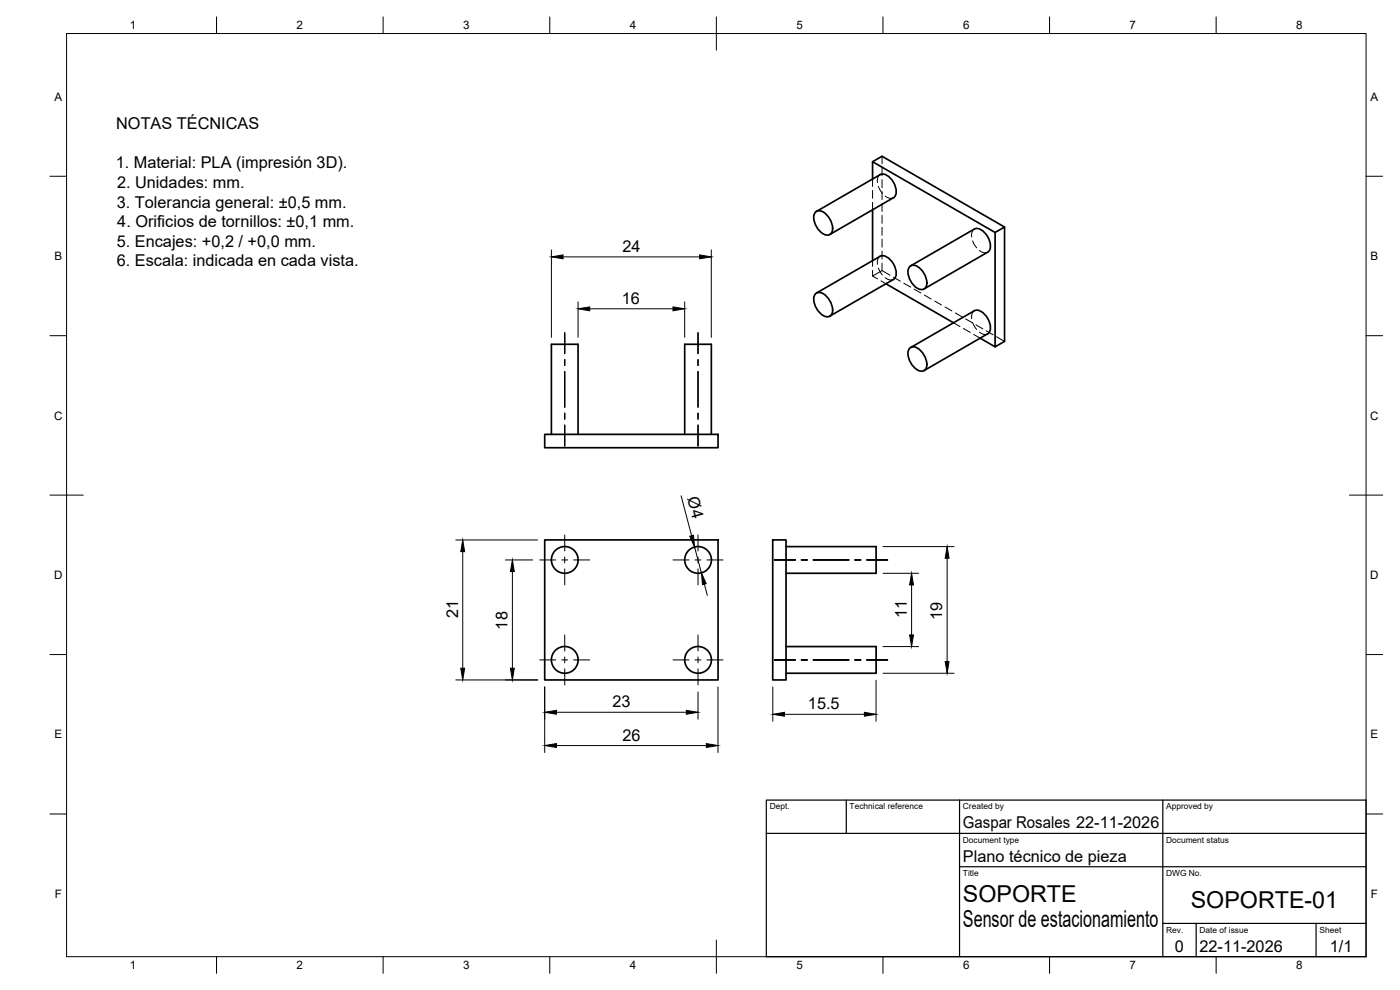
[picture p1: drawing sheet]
<svg xmlns="http://www.w3.org/2000/svg" width="420mm" height="297mm" viewBox="0 0 420 297" stroke-linecap="round" stroke-linejoin="round" font-family="sans-serif">
<!-- layer: Visible -->
<g fill="none" stroke="#000" stroke-width=".51">
<path d="M261.9 53.7v-5.2l2.8-1.6 36.8 21.2-2.9 1.7M261.9 48.5l36.7 21.3v34.3l-4.4-2.6M264.1 52.4l-19.1 11M264.1 52.4a3.5 3.5 0 0 1 4 2.3 3.5 3.5 0 0 1 0 4.6l-19.1 11.1M244.8 63.6a2.55 2.55 0 0 1 3.4 .9 5.3 5.3 0 0 1 1.4 5.3 1.95 1.95 0 0 1-3.1 0 5.6 5.6 0 0 1-2-5.8zM261.9 62.9v15.3M273.1 79.9a2.55 2.55 0 0 1 3.3 .9 5.3 5.3 0 0 1 1.5 5.3 1.95 1.95 0 0 1-3.1 0 5.6 5.6 0 0 1-2-5.8zM296.4 75.7l-19.1 11M296.4 75.7a3.5 3.5 0 0 0 0-4.7 3.5 3.5 0 0 0-4-2.3l-19.1 11.1M301.5 68.1v34.3l-2.9 1.7M244.8 88.1a2.55 2.55 0 0 1 3.4 .9 5.3 5.3 0 0 1 1.4 5.3 1.95 1.95 0 0 1-3.1 0 5.6 5.6 0 0 1-2-5.8zM265.9 85.1l20.3 11.7"/>
<path d="M268.1 83.8l-19.1 11.1M268.1 83.8a3.5 3.5 0 0 0 0-4.6 3.5 3.5 0 0 0-4-2.3l-19.1 11M273.1 104.4a2.55 2.55 0 0 1 3.3 .9 5.3 5.3 0 0 1 1.5 5.3 1.95 1.95 0 0 1-3.1 0 5.6 5.6 0 0 1-2-5.8zM296.4 100.2l-19.1 11M296.4 100.2a3.5 3.5 0 0 0 0-4.7 3.5 3.5 0 0 0-4-2.3l-19.1 11.1M163.5 130.3h52v4h-52zM165.5 130.3v-27h8v27M205.5 130.3v-27h8v27M163.5 162h52v42h-52zM231.9 162h4v42h-4zM235.9 164h27v8h-27M235.9 194h27v8h-27"/>
<circle cx="169.5" cy="168" r="4"/>
<circle cx="209.5" cy="168" r="4"/>
<circle cx="169.5" cy="198" r="4"/>
<circle cx="209.5" cy="198" r="4"/>
</g>
<!-- layer: Hidden -->
<g fill="none" stroke="#000" stroke-width=".3">
<path d="M261.9 53.7v2.3M261.9 57.1v2.4M263.6 56l1.2 2M264.1 52.4l-.6 .8-.2 1.6M264.7 46.9v2.3M264.7 50.3v2.4M264.7 53.9v2.4M264.7 57.5v2.4M265.7 58.8l1.4 .7 1-.2M261.9 60.7v2.2M261.9 78.2v1.7M264.1 76.9l-.6 .8-.2 1.6"/>
<path d="M264.7 61.1v2.3M264.7 64.6v2.4M264.7 68.2v2.4M264.7 71.8v2.4M264.7 75.4v2.3M264.7 78.9v2.3M291.9 72.3l1.2 2M292.4 68.7l-.8 1.2v1.2M293.9 75.1l1.5 .7 1-.1M261.9 81.1v1.7l2.8-1.6M261.9 82.8l1.5 .9M263.6 80.4l1.2 2.1"/>
<path d="M264.4 84.3l1.5 .8M264.7 81.2l2.4 1.4M265.7 83.3l1.4 .7 1-.2M268.1 83.2l2.1 1.2M271.2 85l2.1 1.2M274.3 86.7l2.1 1.2M277.4 88.5l2.1 1.2M280.5 90.3l2.1 1.2M283.6 92.1l2.1 1.2M286.2 96.8l1.9 1.2M286.7 93.9l2.1 1.2M289.1 98.6l2.1 1.1"/>
<path d="M289.8 95.7l2 1.2M291.9 96.8l1.2 2M292.4 93.2l-.8 1.2v1.2M292.9 97.5l2.1 1.2M293.9 99.7l1.5 .6 1-.1M296 99.3l2 1.1M292.2 100.4l2 1.1M299.1 101l2.4 1.4"/>
</g>
<!-- layer: BORDER -->
<g fill="none" stroke="#000" stroke-width=".3">
<path d="M20 10.1h390v276.9h-390zM65 5.1v5M115 5.1v5M165 5.1v5M215 5.1v10M265 5.1v5M315 5.1v5M365 5.1v5M15 52.9h5M410 52.9h5M15 100.7h5M410 100.7h5"/>
<path d="M15 148.6h10M405 148.6h10M15 196.4h5M410 196.4h5M15 244.2h5M410 244.2h5M65 287v5M115 287v5M165 287v5M215 282.1v9.9M265 287v5M315 287v5"/>
<path d="M365 287v5"/>
</g>
<!-- layer: TITLEBLOCK -->
<path d="M230 240.1h180v46.9h-180zM230 250h180M254 240.1v9.9M288 240.1v46.9M349 240.1v46.9M288 260.1h122M349 277.1h61M359 277.1v9.9M395 277.1v9.9" fill="none" stroke="#000" stroke-width=".36"/>
<!-- layer: Smart Centers -->
<g fill="none" stroke="#000" stroke-width=".3">
<path d="M169.5 99.8v6.3M209.5 99.8v6.3M169.5 107.9v1.8M169.5 111.5v10.7M209.5 107.9v1.8M209.5 111.5v10.7M169.5 124v1.8M169.5 127.5v6.3M209.5 124v1.8M209.5 127.5v6.3M162 168h4.8M168.6 168h1.8"/>
<path d="M169.5 160.5v4.8M169.5 167.1v1.8M169.5 170.7v4.8M172.1 168h4.9M202 168h4.8M208.6 168h1.8M209.5 160.5v4.8M209.5 167.1v1.8M209.5 170.7v4.8M212.2 168h4.8M232.4 168h6.3M240.5 168h1.8"/>
<path d="M244.1 168h10.7M256.6 168h1.7M260.1 168h6.3M162 198h4.8M168.6 198h1.8M169.5 190.5v4.8M169.5 197.1v1.8M172.1 198h4.9M202 198h4.8M208.6 198h1.8M209.5 190.5v4.8M209.5 197.1v1.8"/>
<path d="M212.2 198h4.8M232.4 198h6.3M240.5 198h1.8M244.1 198h10.7M256.6 198h1.7M260.1 198h6.3M169.5 200.7v4.8M209.5 200.7v4.8"/>
</g>
<!-- layer: FD_Dimensions -->
<g fill="none" stroke="#000" stroke-width=".3">
<path d="M165.5 75v26.2M169 77.1h41M213.5 75v26.2M173.5 90.6v10.6M177 92.7h25M205.5 90.6v10.6M204.4 148.8l3.2 11.9M136.8 162h24.6M138.9 165.5v35M151.7 168h8.2M153.8 171.5v29M208.4 164.1l2.1 7.8"/>
<path d="M211.4 175.3l.9 3.4M265 164h21.3M265 172h10.7M273.6 175.5v15M284.2 167.5v31M265 194h10.7M136.8 204h24.6M163.5 206.1v19.7M167 213.7h39M209.5 207.6v8.2M215.5 206.1v19.7M231.9 206.1v10.3"/>
<path d="M235.4 214.3h24M262.9 204.1v12.3M265 202h21.3M167 223.7h45"/>
</g>
<g fill="#000" stroke="#000" stroke-width=".3">
<path d="M165.5 77.1l3.5-.6v1.1zM210 76.5l3.5 .6-3.5 .5zM173.5 92.7l3.5-.6v1.1zM202 92.1l3.5 .6-3.5 .5zM138.9 162l.5 3.5h-1.1zM153.8 168l.5 3.5h-1.1zM207 160.9l1.1-.3 .3 3.5zM210.5 171.9l1.4 3.2-1.1 .3zM273.6 172l.6 3.5h-1.2zM284.2 164l.6 3.5h-1.1zM273 190.5h1.2l-.6 3.5zM283.7 198.5h1.1l-.6 3.5z"/>
<path d="M138.3 200.5h1.1l-.5 3.5zM153.2 200.5h1.1l-.5 3.5zM163.5 213.7l3.5-.6v1.2zM206 213.1l3.5 .6-3.5 .6zM231.9 214.3l3.5-.6v1.2zM259.4 213.7l3.5 .6-3.5 .6zM163.5 223.7l3.5-.6v1.2zM212 223.1l3.5 .6-3.5 .6z"/>
</g>
<g font-size="7">
<text x="289" y="270.6">SOPORTE</text>
<text x="357.4" y="272.3">SOPORTE-01</text>
<text x="289" y="278.1">Sensor de estacionamiento</text>
</g>
<g font-size="4.9">
<text x="34.9" y="38.8">NOTAS TÉCNICAS</text>
<text x="34.7" y="50.6">1. Material: PLA (impresión 3D).</text>
<text x="35.1" y="56.4">2. Unidades: mm.</text>
<text x="35.1" y="62.3">3. Tolerancia general: ±0,5 mm.</text>
<text x="35.2" y="68.1">4. Orificios de tornillos: ±0,1 mm.</text>
<text x="35.1" y="74">5. Encajes: +0,2 / +0,0 mm.</text>
<text x="186.8" y="75.7">24</text>
<text x="35.1" y="79.9">6. Escala: indicada en cada vista.</text>
<text x="186.6" y="91.2">16</text>
<text x="206.2" y="149.5" transform="rotate(75 206.2 149.5)">Ø4</text>
<text x="137.5" y="185.3" transform="rotate(-90 137.5 185.3)">21</text>
<text x="272.2" y="185.5" transform="rotate(-90 272.2 185.5)">11</text>
<text x="282.8" y="185.9" transform="rotate(-90 282.8 185.9)">19</text>
<text x="152.3" y="188.9" transform="rotate(-90 152.3 188.9)">18</text>
<text x="183.8" y="212.2">23</text>
<text x="242.5" y="212.9">15.5</text>
<text x="186.8" y="222.2">26</text>
<text x="289" y="248.5">Gaspar Rosales 22-11-2026</text>
<text x="289" y="258.6">Plano técnico de pieza</text>
<text x="352.6" y="285.7">0</text>
<text x="360" y="285.5">22-11-2026</text>
<text x="399.1" y="285.7">1/1</text>
</g>
<g font-size="3.5">
<text x="39" y="8.8">1</text>
<text x="89" y="8.8">2</text>
<text x="139" y="8.8">3</text>
<text x="189" y="8.8">4</text>
<text x="239" y="8.8">5</text>
<text x="289" y="8.8">6</text>
<text x="339" y="8.8">7</text>
<text x="389" y="8.8">8</text>
<text x="16.3" y="30.2">A</text>
<text x="411.3" y="30.2">A</text>
<text x="16.3" y="78">B</text>
<text x="411.3" y="78">B</text>
<text x="16.2" y="125.9">C</text>
<text x="411.2" y="125.9">C</text>
<text x="16.2" y="173.7">D</text>
<text x="411.2" y="173.7">D</text>
<text x="16.3" y="221.6">E</text>
<text x="411.3" y="221.6">E</text>
<text x="16.4" y="269.4">F</text>
<text x="411.4" y="269.4">F</text>
<text x="39" y="290.8">1</text>
<text x="89" y="290.8">2</text>
<text x="139" y="290.8">3</text>
<text x="189" y="290.8">4</text>
<text x="239" y="290.8">5</text>
<text x="289" y="290.8">6</text>
<text x="339" y="290.8">7</text>
<text x="389" y="290.8">8</text>
</g>
<g font-size="2.5">
<text x="231" y="242.9">Dept.</text>
<text x="255" y="242.9">Technical reference</text>
<text x="289" y="242.9">Created by</text>
<text x="350" y="242.9">Approved by</text>
<text x="289" y="252.8">Document type</text>
<text x="350" y="252.8">Document status</text>
<text x="289" y="262.9">Title</text>
<text x="350" y="262.9">DWG No.</text>
<text x="350" y="279.9">Rev.</text>
<text x="360" y="279.9">Date of issue</text>
<text x="396" y="279.9">Sheet</text>
</g>
</svg>
